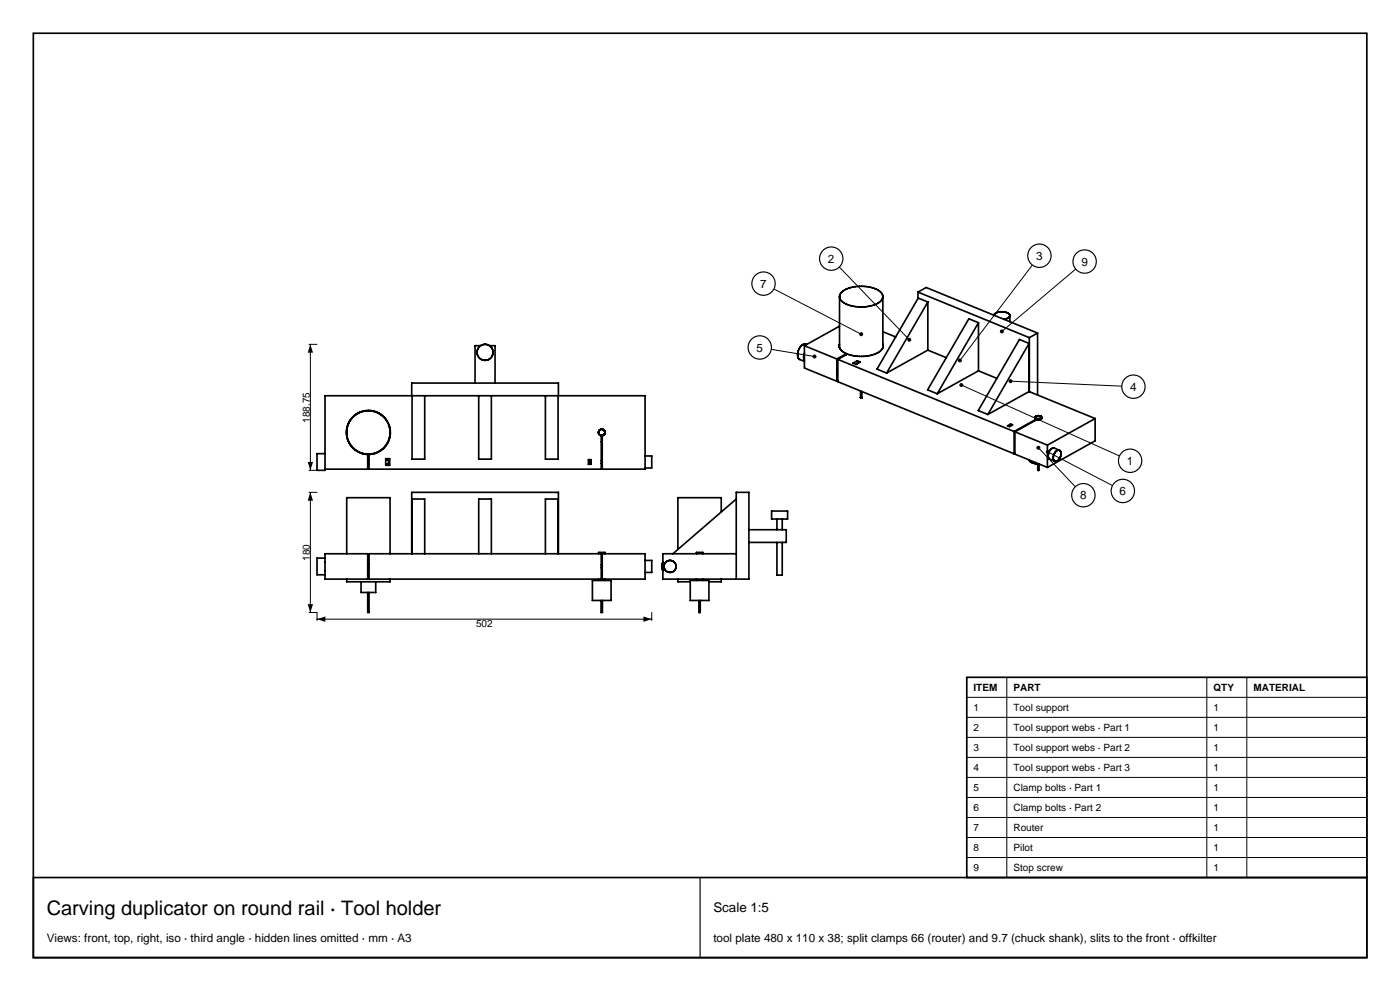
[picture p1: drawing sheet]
<svg xmlns="http://www.w3.org/2000/svg" width="420mm" height="297mm" viewBox="0 0 420 297" stroke-linecap="round" stroke-linejoin="round" font-family="sans-serif">
<g fill="none" stroke="#000" stroke-width=".5">
<path d="M10 10h400.1v277h-400.1zM251.9 97.8l-10.6 5.8M251.9 88.9v15.3M252.5 87.6a10.6 10.6 0 0 1 11.7 0 1.95 1.95 0 0 1-.9 3.3 11 11 0 0 1-10.8-.7 1.71 1.71 0 0 1 0-2.6zM264.9 99.4l3.8 1.6M264.9 88.9v15.3M275.4 87.5l33.4 13.7M275.4 87.5l2.5-1.3 33.4 13.6M275.4 87.5v2M278.3 90.5l-2.8-1.2-12.4 21.3 2.9 1.2M278.3 90.5l-12.3 21.3M278.3 90.5v14.4"/>
<path d="M293.5 96.7l-2.8-1.2-12.4 21.3 2.9 1.2M293.5 96.7l-12.3 21.3M293.5 96.7v14.4M298.2 94.5a3.3 3.3 0 0 1 4.7 0l.1 .1M303 94.6v1.8M303 94.6l-.6 .7-1.2 .4M311.3 99.8v18.6M311.3 99.8l-2.5 1.4M123.5 118.6v-3.8h44v3.8M123.6 118.6v19h3.8v-19M143.6 118.6v19h3.8v-19M144.2 103.6h-1.7v11.2"/>
<path d="M146.8 103.6h1.7v11.2M163.6 118.6v19h3.8v-19M241.3 105.8l-.2 1.2 .2 1.1M241.3 103.6v6.7l9.7 4M241.3 103.6l9.7 4M242.1 103.2a2.42 2.42 0 0 0-2.8 2.5v1l.3 .7 1.7 .9M251 107.6v6.7M251.3 107.7v6.7l52.9 21.6M251.3 107.7l52.9 21.6M251.3 114.1l-.3 .2M251.8 104.2a3.5 3.5 0 0 0 2.1 1.8M251.9 103.1l-.1 1.1"/>
<path d="M253.9 106v.3M253.9 106l-2.9 1.6M255.9 108.8l1.3-.7 .9 .4-1.3 .7zM257.2 108.1v.9M258.2 117.2v1.9M258.2 119.1v.1M258.2 119.2h.1M258.3 119.2h.1M258.4 119.2h.1M258.5 119.2h.1M258.6 117.3v1.8M264.9 104.2a7 7 0 0 1-6.5 2.6l-2.2-.2-2-.5-2.9 1.6"/>
<path d="M264.9 103.1v1.1M278.3 104.9l5.6 2.3M278.3 104.9l-12.3 6.9M293.5 111.1l5.6 2.3M293.5 111.1l-12.3 6.9M308.7 117.3l19.8 8.1M308.7 102.9l-2.9-1.2-12.3 21.3 2.9 1.2M308.7 117.3l-12.3 6.9M308.7 102.9l-12.3 21.3M308.7 102.9v14.4M308.8 101.2v16.2M110.3 137.9h.4"/>
<path d="M110.3 139.1h.4M115.7 137.5h1.2v2h-1.2zM115.7 137.9h.8v1.2h-.8M176.5 137.8h.8v1.4h-.8zM177.3 138.1h-.4v.8h.4M179.6 129.6v.1M179.6 129.7v.2M179.6 129.5v.1M179.6 129.6v.2M179.6 129.8v.1M179.6 129.9v.1M179.6 129.3v.2"/>
<path d="M179.6 130l.1 .2M179.6 129.3v.1M179.7 130l.1 .2M179.7 129.1l-.1 .2M179.7 130.2l.2 .1M179.8 129l-.1 .1M179.8 130.2v.1M179.9 130.3v.1M179.9 128.9l-.1 .1M179.9 130.3l.1 .1M179.9 130.4l.2 .1M179.9 128.8l-.1 .2"/>
<path d="M180 128.8l-.1 .1M180.1 130.5h.1M180.1 128.7l-.2 .1M180.2 128.7l-.2 .1M180.2 130.5h.2M180.2 130.5l.2 .1M180.2 128.7h-.1M180.4 130.5h.3M180.4 130.6v10h-69.7v-4.4a6.6 6.6 0 0 0 5.5-10 6.6 6.6 0 0 0-11.4 0 6.6 6.6 0 0 0 5.5 10v4.4h-12.8M180.4 138.1h.3M180.4 138.9h.3M180.4 132.4h.3"/>
<path d="M180.4 128.7h.2M180.4 128.7h-.2M180.5 128.6h.1M180.5 128.6l-.3 .1M180.6 128.6l.2 .1M180.6 128.7h.2M180.7 130.6v10h12.8v-22h-96v22.4h-2.4v-5h2.4M180.8 128.7h.2M180.8 130.5l-.1 .1M180.8 128.7l.2 .1M180.8 130.5h-.1M181 128.7l.1 .1"/>
<path d="M181 130.5h-.2M181 128.8l.1 .1M181.1 128.8l.1 .1M181.1 130.4l-.1 .1M181.1 128.9h.1M181.1 130.3l-.1 .1M181.2 130.3l-.1 .1M181.2 128.9l.1 .1M181.2 129l.1 .1M181.2 130.2v.1M181.3 129l.1 .1M181.3 130.2l-.1 .1"/>
<path d="M181.3 129.1l.1 .2M181.4 129.1v.2M181.4 129.3l.1 .2M181.4 129.9l-.2 .3M181.4 129.3l.1 .3M181.4 129.9l-.1 .3M181.5 129.6l-.1 .3M181.5 129.6h.1M193.5 136.7h2v3.6h-2M302.3 127.6l.9-.5 .6 .2-.9 .6zM303.2 127.1v.6M304.2 129.3v6.7"/>
<path d="M304.5 129.4v6.7l9.7 4M304.5 129.4l9.7 4M304.5 135.9l-.3 .1M308.7 137.8a2.9 2.9 0 0 0 2.9 1.2M310.5 125.3v.1M310.5 125.4l.1 .1M310.6 125.3h-.1M310.6 125v.5M310.6 125v.1M310.6 125.5h.1M310.6 125h.1M310.6 125.1h.1"/>
<path d="M310.6 125.1l.9 .4 .9-.4M310.6 125.5v.1M310.6 124.9v.1M310.6 125.6h.1M310.6 124.9h.1M310.7 124.8l-.1 .1M310.7 125.6l.1 .1M310.7 124.8h.1M310.8 125.7v.2M310.8 125.7l-6.6 3.6M310.8 124.7l-.1 .1M310.9 124.7h1.2"/>
<path d="M310.9 124.7h-.1M311.3 139v1.9M311.7 139.1v1.8M312.1 124.7h.1M312.2 124.7l.1 .1M312.3 124.8h.1M312.4 124.8v.1M312.4 124.9h.1M312.4 124.9v.1M312.4 125h.1M312.5 125.5l-.6 .3h-.9l-6.5 3.6M312.5 125h.1"/>
<path d="M312.5 125.1h-.1M312.5 125v.5M312.5 125v.1M312.5 125.3h.1M312.5 125.5h.1M312.5 125.3v.1M312.5 125.4v.1M312.5 125.4h.1M314.2 133.4v6.7M316.8 135.3a.9 .9 0 0 1 1.2-.3 .9 .9 0 0 1 .3 1.2 1.66 1.66 0 0 1-2.1 1.9 2.39 2.39 0 0 1 .6-2.8zM317.8 134.9l-1.5-.6a2.09 2.09 0 0 0-1.3 3.3l1.5 .7M328.5 125.4v6.7l-14.3 8"/>
<path d="M328.5 125.4l-14.3 8M216.4 153.4v-4.2h-13v15.5M220.9 149.6l-19 16.4M224.7 158.8h11.2v3.8h-11.2M231.5 153.2h4.8v2.4h-4.8zM233.1 155.6v3.2M234.7 155.6v3.2M311.3 140.9h.1M311.4 140.9h.1M311.4 140.9l.1 .1M311.5 141h.1M311.6 141h-.1"/>
<path d="M311.6 140.9h.1M311.7 140.9h.1M97.5 166h12.8v7.6h-12.8zM97.5 167.3h-2.4v5h2.4M104 166v-16.8h13v16.8M104 173.6v.8h13v-.8M108.3 174.4v3.2h4.4v-3.2M110.3 177.6v6h.4v-6M110.3 169.2h.4M110.3 170.4h.4M110.7 166h69.7v7.6h-69.7zM123.5 166v-18.4h44v18.4"/>
<path d="M123.6 166v-16.4h3.8v16.4M143.6 166v-16.4h3.8v16.4M163.6 166v-16.4h3.8v16.4M177.7 174h5.6v6h-5.6zM179.6 166v-.4h1.9v.4M179.6 173.6v.4M180.3 180v3.6h.4v-3.6M180.4 170.2h.3M180.4 169.4h.3M180.7 166h12.8v7.6h-12.8zM181.5 173.6v.4M193.5 168h2v3.6h-2"/>
<path d="M198.9 168.5l-.4 1.2 .4 1.3M203.4 173.6v.8h3.7M207.1 174h5.6v6h-5.6zM208.9 166v-.4h1.9v.4M208.9 173.6v.4M209.7 180v3.6h.4v-3.6M210.8 173.6v.4M216.4 173.6v.8h-3.7M220.9 166h-22v7.6h25.8v-26h-3.8v26M233.1 162.6v9.8h1.6v-9.8"/>
<circle cx="145.5" cy="105.6" r="2.4"/>
<circle cx="110.5" cy="129.6" r="6.5"/>
<circle cx="201" cy="169.8" r="1.8"/>
</g>
<path d="M92.7 103.2h2.4M93.1 103.2v37.8M311.5 134.2l11.1 11.7M92.7 147.6h2.4M92.7 141h2.4M93.1 147.6v36M92.7 183.6h2.4v2.4M95.1 185.6h100.4M195.5 183.6v2.4" fill="none" stroke="#000" stroke-width=".3"/>
<g fill="#000">
<path d="M93.1 103.2l.8 2.5h-1.6zM93.1 147.6l.8 2.5h-1.6zM92.3 138.5h1.6l-.8 2.5zM92.3 181.1h1.6l-.8 2.5zM95.1 185.6l2.5-.8v1.6zM193 184.8l2.5 .8-2.5 .8z"/>
<circle cx="311.5" cy="134.2" r=".6"/>
</g>
<circle cx="325" cy="148.4" r="3.5" fill="#fff" stroke="#000" stroke-width=".35"/>
<path d="M314.3 135.4l19.4 10.1" fill="none" stroke="#000" stroke-width=".3"/>
<circle cx="314.3" cy="135.4" r=".6" fill="#000"/>
<circle cx="336.9" cy="147.1" r="3.5" fill="#fff" stroke="#000" stroke-width=".35"/>
<path d="M288.4 115.4l47.4 21.3" fill="none" stroke="#000" stroke-width=".3"/>
<circle cx="288.4" cy="115.4" r=".6" fill="#000"/>
<circle cx="339" cy="138.1" r="3.5" fill="#fff" stroke="#000" stroke-width=".35"/>
<path d="M303.2 114.2l33.3 1.5" fill="none" stroke="#000" stroke-width=".3"/>
<circle cx="303.2" cy="114.2" r=".6" fill="#000"/>
<circle cx="340" cy="115.9" r="3.5" fill="#fff" stroke="#000" stroke-width=".35"/>
<path d="M322.7 80.6l-22.1 18.7" fill="none" stroke="#000" stroke-width=".3"/>
<circle cx="300.6" cy="99.3" r=".6" fill="#000"/>
<circle cx="325.4" cy="78.4" r="3.5" fill="#fff" stroke="#000" stroke-width=".35"/>
<path d="M309.7 79.4l-21.7 28.6" fill="none" stroke="#000" stroke-width=".3"/>
<circle cx="288" cy="108" r=".6" fill="#000"/>
<circle cx="311.8" cy="76.6" r="3.5" fill="#fff" stroke="#000" stroke-width=".35"/>
<path d="M251.8 80l21 21.8" fill="none" stroke="#000" stroke-width=".3"/>
<circle cx="272.8" cy="101.8" r=".6" fill="#000"/>
<circle cx="249.4" cy="77.5" r="3.5" fill="#fff" stroke="#000" stroke-width=".35"/>
<path d="M232.2 86.6l26.2 13.6" fill="none" stroke="#000" stroke-width=".3"/>
<circle cx="258.4" cy="100.2" r=".6" fill="#000"/>
<circle cx="229.1" cy="85" r="3.5" fill="#fff" stroke="#000" stroke-width=".35"/>
<path d="M231.4 104.7l13 2.1" fill="none" stroke="#000" stroke-width=".3"/>
<circle cx="244.4" cy="106.8" r=".6" fill="#000"/>
<circle cx="227.9" cy="104.1" r="3.5" fill="#fff" stroke="#000" stroke-width=".35"/>
<path d="M290 203h120.1v60h-120.1z" fill="#fff" stroke="#000" stroke-width=".5"/>
<path d="M290 209h120.1M290 215h120.1M302 203v60M362 203v60M374 203v60M290 221h120.1M290 227h120.1M290 233h120.1M290 239h120.1M290 245h120.1M290 251h120.1M290 257h120.1" fill="none" stroke="#000" stroke-width=".3"/>
<path d="M10 263h400.1v24h-400.1z" fill="none" stroke="#000" stroke-width=".5"/>
<path d="M210 263v24" fill="none" stroke="#000" stroke-width=".35"/>
<text font-size="6" x="14" y="274.2">Carving duplicator on round rail · Tool holder</text>
<text font-size="4" x="214" y="273.4">Scale 1:5</text>
<g font-size="3.5">
<text x="310.9" y="77.9">3</text>
<text x="248.4" y="78.8">2</text>
<text x="324.4" y="79.6">9</text>
<text x="228.1" y="86.3">7</text>
<text x="227" y="105.4">5</text>
<text x="339.1" y="117.1">4</text>
<text x="338.1" y="139.3">1</text>
<text x="324" y="149.7">8</text>
<text x="335.9" y="148.4">6</text>
<text x="14" y="282.3">Views: front, top, right, iso · third angle · hidden lines omitted · mm · A3</text>
<text x="214" y="282.3">tool plate 480 x 110 x 38; split clamps 66 (router) and 9.7 (chuck shank), slits to the front · offkilter</text>
</g>
<g font-size="3">
<text x="93" y="126.7" transform="rotate(-90 93 126.7)">188.75</text>
<text x="93" y="168.1" transform="rotate(-90 93 168.1)">180</text>
<text x="142.8" y="187.8">502</text>
<text x="292" y="207.1">ITEM</text>
<text x="304" y="207.1">PART</text>
<text x="364" y="207.1">QTY</text>
<text x="376" y="207.1">MATERIAL</text>
<text x="292" y="213.1">1</text>
<text x="304" y="213.1">Tool support</text>
<text x="364" y="213.1">1</text>
<text x="292" y="219.1">2</text>
<text x="304" y="219.1">Tool support webs · Part 1</text>
<text x="364" y="219.1">1</text>
<text x="292" y="225.1">3</text>
<text x="304" y="225.1">Tool support webs · Part 2</text>
<text x="364" y="225.1">1</text>
<text x="292" y="231.1">4</text>
<text x="304" y="231.1">Tool support webs · Part 3</text>
<text x="364" y="231.1">1</text>
<text x="292" y="237.1">5</text>
<text x="304" y="237.1">Clamp bolts · Part 1</text>
<text x="364" y="237.1">1</text>
<text x="292" y="243.1">6</text>
<text x="304" y="243.1">Clamp bolts · Part 2</text>
<text x="364" y="243.1">1</text>
<text x="292" y="249.1">7</text>
<text x="304" y="249.1">Router</text>
<text x="364" y="249.1">1</text>
<text x="292" y="255.1">8</text>
<text x="304" y="255.1">Pilot</text>
<text x="364" y="255.1">1</text>
<text x="292" y="261.1">9</text>
<text x="304" y="261.1">Stop screw</text>
<text x="364" y="261.1">1</text>
</g>
</svg>
